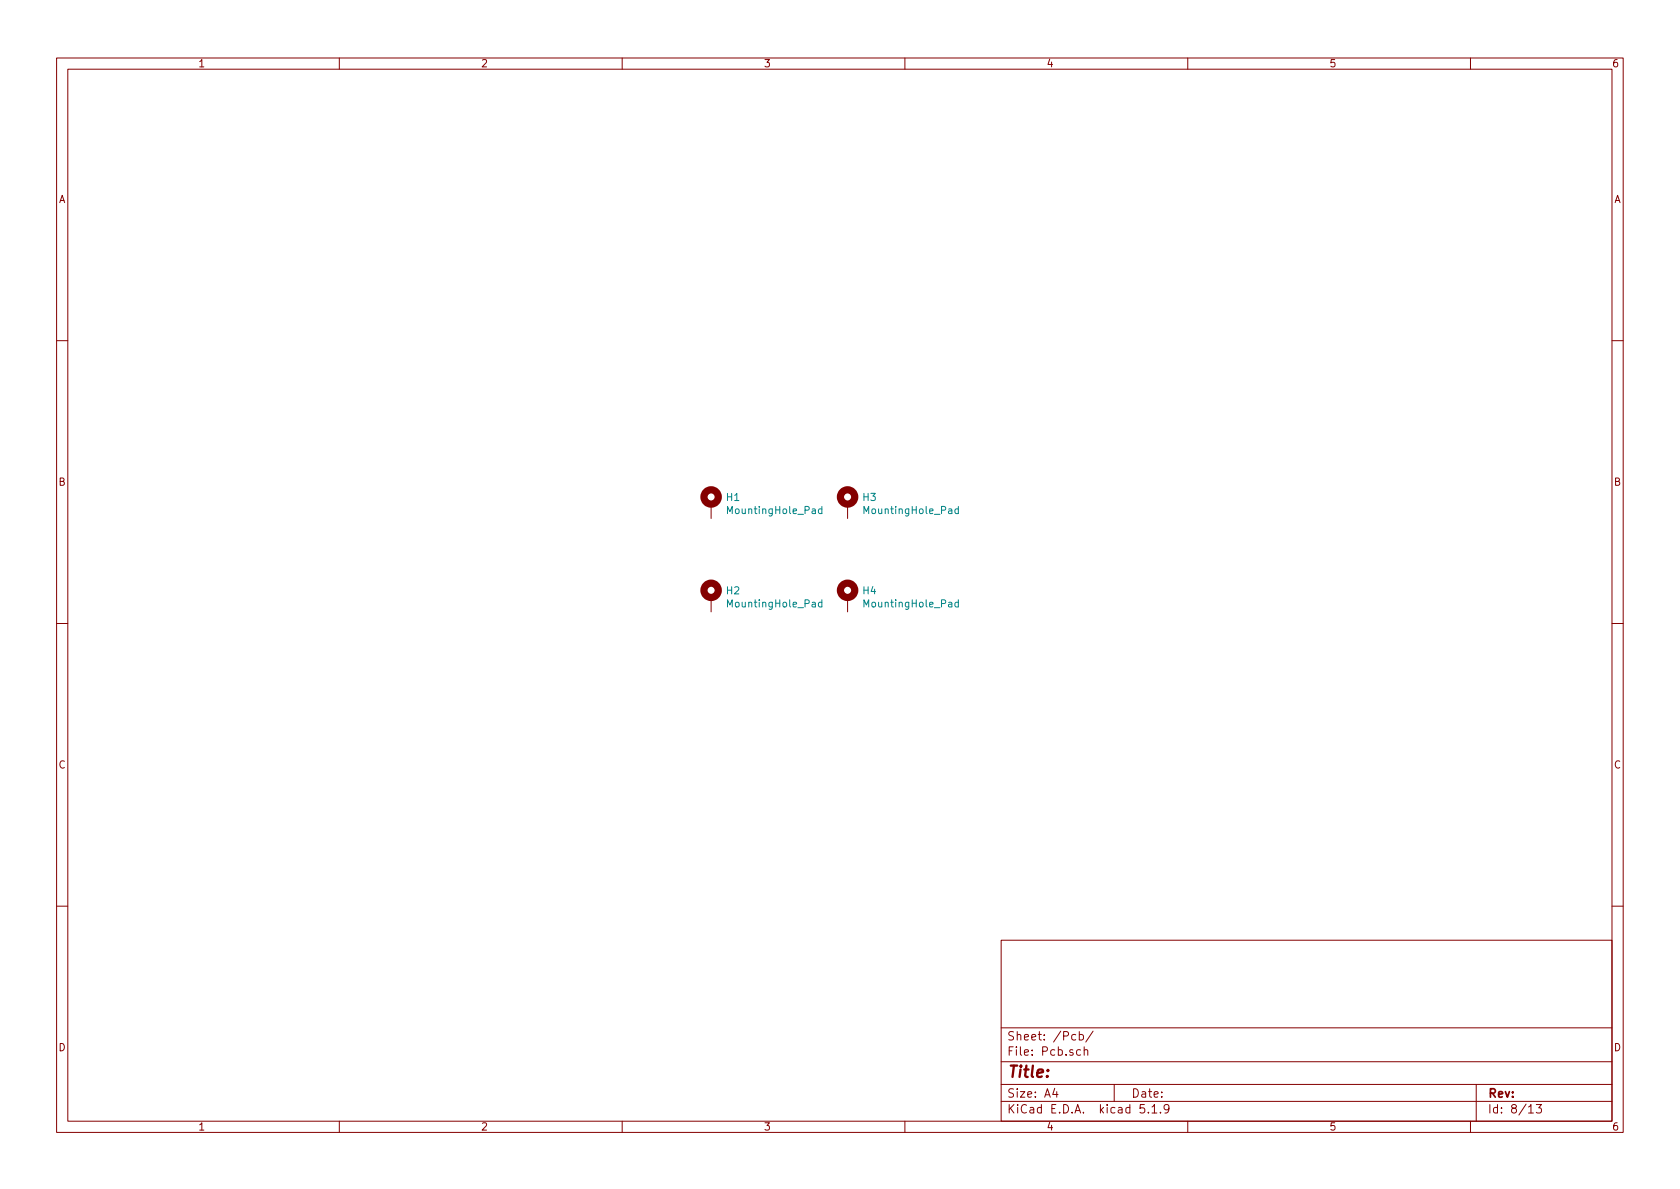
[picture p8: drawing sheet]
<svg xmlns="http://www.w3.org/2000/svg" width="297mm" height="210mm" viewBox="0 0 297 210" stroke-linecap="round" stroke-linejoin="round" font-family="sans-serif">
<g fill="none" stroke="#840000" stroke-width=".18">
<path d="M10 10.3h277v189.9h-277zM12 12.2h273v186.1h-273zM60 10.3v1.9M110 10.3v1.9M160 10.3v1.9M210 10.3v1.9M260 10.3v1.9M10 60.2h2M285 60.2h2M125.7 89.1v2.6M149.9 89.1v2.6M10 110.3h2"/>
<path d="M125.7 105.7v2.5M149.9 105.7v2.5M285 110.3h2M10 160.2h2M177 166.3h108v32h-108zM285 160.2h2M60 198.3v1.9M110 198.3v1.9M160 198.3v1.9M177 194.8h108M177 191.8h108M177 187.8h108"/>
<path d="M177 181.8h108M186.5 192.5l-.4 1h1M186.8 193v1M190.2 183l-.4-.1-.3 .3 .1 .6 .2 .1 .4-.1M190.8 183l.5-.1 .3 .3-.1 .6-.2 .1-.5-.1M190.8 182.4v1.5M191.1 185.7l-.5-.1-.3 .3 .2 .6h.6M191.7 185.7l.2-.1 .4 .1v.9M191.7 185.1v1.5M193.3 182.3l-1.3 2M197 191.8v3M202.3 195.3h-.7l-.1 .7 .3-.1 .5 .1 .1 .2-.1 .5-.2 .1-.6-.1"/>
<path d="M203 196.7v.1M203.7 195.8l.4-.5v1.5M203.7 196.8h.8M205.2 196.7v.1M206.7 196l-.1 .2a.48 .48 0 0 1-.7-.1v-.6a.48 .48 0 0 1 .7-.1v.1a1.19 1.19 0 0 1-.2 1.2l-.4 .1M210 198.3v1.9M260 198.3v1.9M261 191.8v6.5M270.3 195.8l.4-.5v1.5M270.3 196.8h.8M271.6 195.3h.9l-.4 .6 .4 .1v.7l-.2 .1-.7-.1"/>
</g>
<g fill="none" stroke="#840000" stroke-width="1.3">
<circle cx="125.7" cy="87.9" r="1.27"/>
<circle cx="149.9" cy="87.9" r="1.27"/>
<circle cx="125.7" cy="104.4" r="1.27"/>
<circle cx="149.9" cy="104.4" r="1.27"/>
</g>
<path d="M145.3 90h-.3l-.3 .2 .1 .6h.5M145.3 89.6v1.2M169.4 90h-.3l-.3 .2 .2 .6h.4M169.4 89.6v1.2M145.3 106.5h-.3l-.3 .2 .1 .6h.5M145.3 106.1v1.2M169.4 106.5h-.3l-.3 .2 .2 .6h.4M169.4 106.1v1.2" fill="none" stroke="#008484" stroke-width=".18"/>
<text font-size="2.8" fill="#840000" x="178" y="190.5">Title:</text>
<g font-size="2.1" fill="#840000">
<text x="178" y="184">Sheet: /Pcb/</text>
<text x="178" y="186.7">File: Pcb.sch</text>
<text x="178" y="196.9">KiCad E.D.A. kicad 5.1.9</text>
<text x="178" y="194.1">Size: A4</text>
<text x="200" y="194.1">Date:</text>
<text x="263" y="194.1">Rev:</text>
<text x="263" y="196.9">Id: 8/13</text>
</g>
<g font-size="1.8" fill="#840000">
<text x="35" y="11.9">1</text>
<text x="85" y="11.9">2</text>
<text x="135" y="11.9">3</text>
<text x="185" y="11.9">4</text>
<text x="235" y="11.9">5</text>
<text x="285" y="11.9">6</text>
<text x="10.4" y="35.9">A</text>
<text x="285.4" y="35.9">A</text>
<text x="10.4" y="85.9">B</text>
<text x="285.4" y="85.9">B</text>
<text x="10.4" y="135.9">C</text>
<text x="285.4" y="135.9">C</text>
<text x="10.4" y="185.9">D</text>
<text x="285.4" y="185.9">D</text>
<text x="35" y="199.9">1</text>
<text x="85" y="199.9">2</text>
<text x="135" y="199.9">3</text>
<text x="185" y="199.9">4</text>
<text x="235" y="199.9">5</text>
<text x="285" y="199.9">6</text>
</g>
<g font-size="1.8" fill="#008484">
<text x="128.5" y="88.6">H1</text>
<text x="152.6" y="88.6">H3</text>
<text x="129" y="90.9">MountingHole_Pad</text>
<text x="153.1" y="90.9">MountingHole_Pad</text>
<text x="128.5" y="105.1">H2</text>
<text x="129" y="107.4">MountingHole_Pad</text>
<text x="152.6" y="105.1">H4</text>
<text x="153.1" y="107.4">MountingHole_Pad</text>
</g>
</svg>
